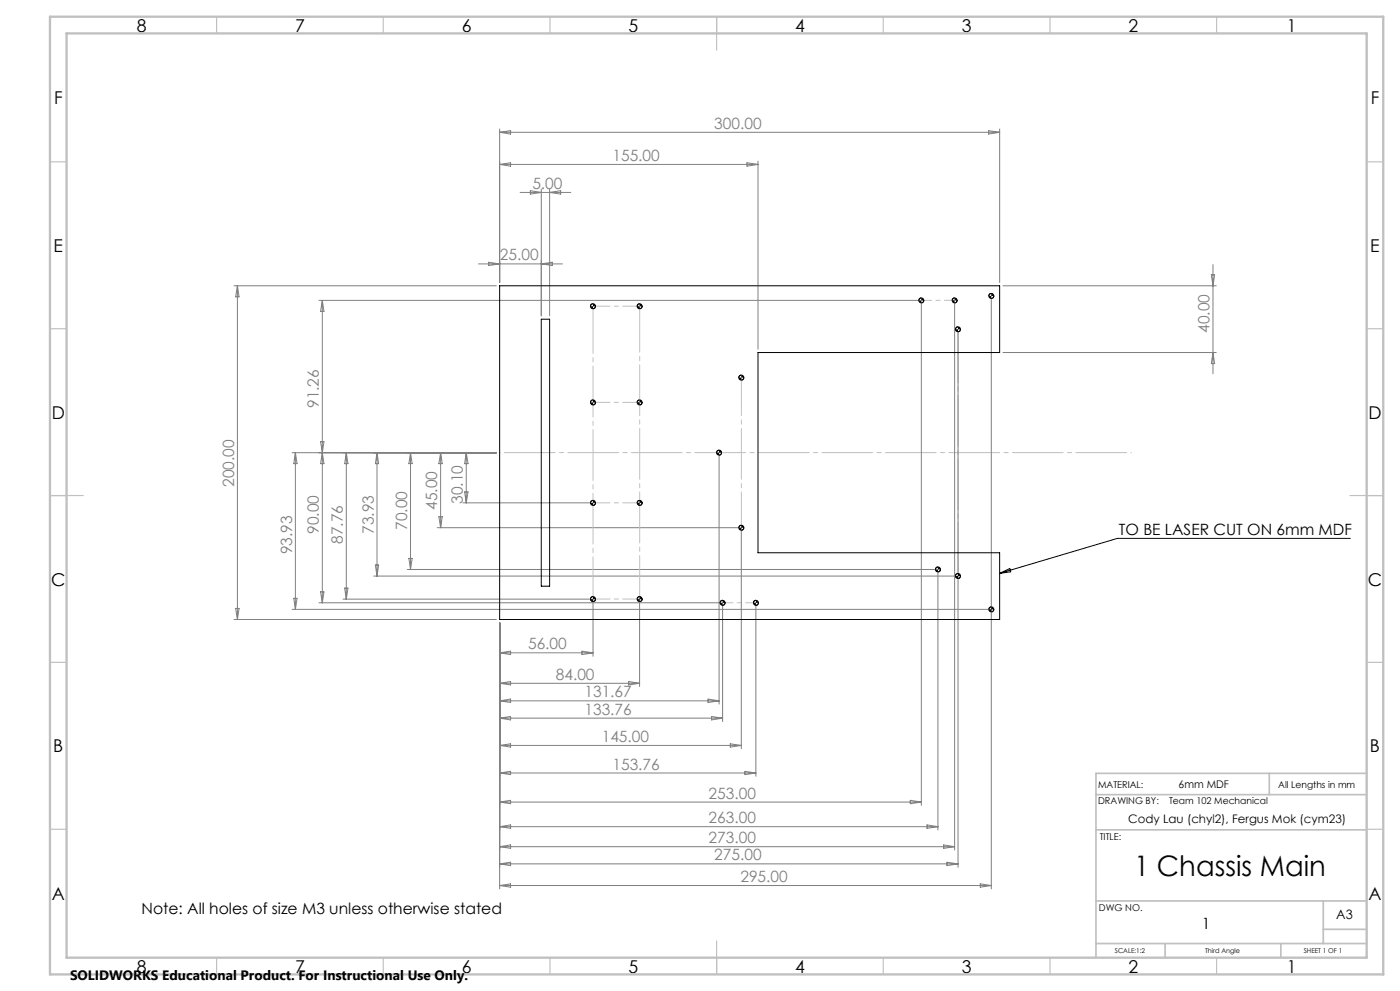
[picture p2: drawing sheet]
<svg xmlns="http://www.w3.org/2000/svg" width="420mm" height="297mm" viewBox="0 0 420 297" stroke-linecap="round" stroke-linejoin="round" font-family="sans-serif">
<g fill="none" stroke="#000" stroke-width=".3">
<path d="M149.9 85.7h150v20h-72.5v60h72.5v20h-150zM162.4 95.7h2.5v80h-2.5zM177.9 91l-.5 .2-.3 .6M178.6 91.8l-.1 .4-.6 .3M191.9 91l-.5 .2-.3 .6M192.7 91.8l-.3 .6-.5 .1M276.4 89.3l-.5 .2-.3 .5M277.1 90l-.1 .5-.6 .3M286.4 89.3l-.5 .2-.3 .5M287.1 90l-.3 .7-.4 .1M287.4 98l-.6 .2-.2 .5M288.1 98.7l-.2 .6-.5 .1"/>
<path d="M297.4 87.9l-.5 .2-.2 .6M298.1 88.7l-.2 .6-.5 .2M177.9 119.9l-.6 .2-.2 .5M191.9 119.9l-.6 .2-.2 .5M222.4 112.4l-.5 .2-.2 .6M223.1 113.2l-.2 .5-.5 .2M178.6 120.6l-.1 .5-.6 .3M192.7 120.6l-.2 .5-.6 .3M215.7 134.9l-.5 .2-.2 .6M216.5 135.7l-.3 .5-.5 .2M177.9 150l-.5 .1-.3 .6M178.6 150.7l-.1 .5-.6 .3"/>
<path d="M191.9 150l-.5 .1-.3 .6M192.7 150.7l-.3 .6-.5 .2M222.4 157.4l-.5 .2-.2 .5M223.1 158.1l-.2 .6-.5 .2M177.9 178.8l-.5 .2-.3 .6M178.6 179.6l-.2 .5-.5 .2M191.9 178.8l-.6 .3-.2 .5M192.7 179.6l-.3 .5-.5 .2M216.8 179.9l-.5 .2-.3 .6M226.8 179.9l-.5 .2-.3 .6M281.4 169.9l-.6 .3-.2 .5M282.2 170.7l-.3 .5-.5 .2"/>
<path d="M287.4 171.9l-.6 .3-.2 .4M288.1 172.6l-.2 .6-.5 .2M299.9 171.8l3-1.4 .3 1zM405.1 161.4h-69.9l-35.3 10.4M217.5 180.7l-.2 .4-.5 .3M227.5 180.7l-.2 .6-.5 .1M297.4 181.9l-.5 .2-.2 .5M298.1 182.6l-.2 .6-.5 .2"/>
<circle cx="177.9" cy="91.8" r=".75"/>
<circle cx="191.9" cy="91.8" r=".76"/>
<circle cx="276.4" cy="90" r=".74"/>
<circle cx="286.4" cy="90" r=".74"/>
<circle cx="287.4" cy="98.7" r=".76"/>
<circle cx="297.4" cy="88.7" r=".74"/>
<circle cx="222.4" cy="113.2" r=".75"/>
<circle cx="177.9" cy="120.6" r=".75"/>
<circle cx="191.9" cy="120.6" r=".76"/>
<circle cx="215.7" cy="135.7" r=".75"/>
<circle cx="177.9" cy="150.7" r=".74"/>
<circle cx="191.9" cy="150.7" r=".75"/>
<circle cx="222.4" cy="158.2" r=".74"/>
<circle cx="177.9" cy="179.5" r=".75"/>
<circle cx="191.9" cy="179.6" r=".76"/>
<circle cx="281.4" cy="170.7" r=".76"/>
<circle cx="287.4" cy="172.6" r=".76"/>
<circle cx="216.8" cy="180.7" r=".74"/>
<circle cx="226.8" cy="180.7" r=".74"/>
<circle cx="297.4" cy="182.6" r=".75"/>
</g>
<g fill="none" stroke="#808080" stroke-width=".3">
<path d="M149.9 38.7v46M149.9 39.6l3.3-.4v1zM149.9 39.6h150M296.6 39.2l3.3 .4-3.3 .6zM299.9 38.7v46M149.9 49.3l3.3-.5v1zM149.9 49.3h77.5M156 57.7h15.2M159.1 57.1l3.3 .6-3.3 .5zM162.4 56.7v37.9M164.9 56.7v37.9M164.9 57.7l3.3-.6v1.1z"/>
<path d="M224.1 48.8l3.3 .5-3.3 .5zM227.4 48.3v56.4M143.5 79.1h25.2M146.6 78.6l3.3 .5-3.3 .5zM162.4 79.1l3.3-.5v1zM363.9 79.3v32.7M70.2 85.7h78.7M71.2 85.7v100M71.2 85.7l.5 3.3h-1zM95.7 90h179.7M96.7 90v90.7M96.7 90l.5 3.3h-1z"/>
<path d="M276.4 91v150.4M286.4 91v163.7M287.4 99.7v160.2M297.4 89.7v176.7M300.9 85.7h64M363.4 82.4h1l-.5 3.3zM300.9 105.7h64M363.9 105.7l.5 3.3h-1zM87.6 135.7h61.3M88.6 135.7l.5 3.3h-1zM88.6 135.7v46.9M96.2 132.4h1l-.5 3.3z"/>
<path d="M96.7 135.7l.5 3.3h-1zM103.9 135.7l.5 3.3h-1zM103.9 135.7v43.9M113.1 135.7l.5 3.3h-1zM113.1 135.7v36.9M123.2 135.7l.4 3.3h-.9zM123.2 135.7v35M132.2 135.7l.5 3.3h-1zM132.2 135.7v22.4M139.9 135.7v15M139.9 135.7l.5 3.3h-1zM215.7 136.7v74.3"/>
<path d="M131.2 158.1h90.2M131.7 154.9h1l-.5 3.2zM138.9 150.7h38M139.4 147.4h1l-.5 3.3zM222.4 159.2v65.2M88.1 179.3h1l-.5 3.3zM96.2 177.4h1l-.5 3.3zM102.9 179.6h74M103.4 176.2h1l-.5 3.4zM112.1 172.6h174.3M112.6 169.3h1l-.5 3.3zM122.2 170.7h158.2"/>
<path d="M122.7 167.4h.9l-.4 3.3zM281.4 171.7v77M70.2 185.7h78.7M70.7 182.3h1l-.5 3.4zM87.6 182.6h208.8M95.7 180.7h120.1M149.9 186.7v79.7M149.9 195.6h28M149.9 195.6l3.3-.4v1zM174.6 195.2l3.3 .4-3.3 .6zM177.9 180.5v16.2M191.9 180.5v25.3"/>
<path d="M216.8 181.7v34.5M226.8 181.7v51M149.9 204.8l3.3-.5v1zM149.9 210l3.3-.5v1zM149.9 215.2l3.3-.5v1.1zM149.9 204.8h42M149.9 215.2h66.9M149.9 210h65.8M188.6 204.3l3.3 .5-3.3 .5zM212.4 209.5l3.3 .5-3.3 .5zM213.5 214.7l3.3 .5-3.3 .6zM149.9 223.4l3.3-.5v1z"/>
<path d="M149.9 231.7l3.3-.5v1zM149.9 223.4h72.5M149.9 231.7h76.9M219.1 222.9l3.3 .5-3.3 .5zM223.5 231.2l3.3 .5-3.3 .5zM273.1 239.9l3.3 .5-3.3 .5zM149.9 240.4l3.3-.5v1zM149.9 247.8l3.3-.6v1zM149.9 253.7l3.3-.5v1zM149.9 258.9l3.3-.5v1zM149.9 240.4h126.5M149.9 247.8h131.5"/>
<path d="M149.9 253.7h136.5M149.9 258.9h137.5M278.1 247.2l3.3 .6-3.3 .4zM283.1 253.2l3.3 .5-3.3 .5zM284.1 258.4l3.3 .5-3.3 .5zM149.9 265.4l3.3-.5v1zM149.9 265.4h147.5M294.1 264.9l3.3 .5-3.3 .5z"/>
</g>
<path d="M276.4 90h10M216.8 180.6h10" fill="none" stroke="#c0c0c0" stroke-width=".3" stroke-dasharray="15.2 1.3 1.3 1.3" stroke-dashoffset="12.1"/>
<path d="M177.9 91.8h14M177.9 120.6h14M177.9 150.7h14M177.9 179.5h14" fill="none" stroke="#c0c0c0" stroke-width=".3" stroke-dasharray="15.2 1.3 1.3 1.3" stroke-dashoffset="10.1"/>
<path d="M177.9 92.5v87.8" fill="none" stroke="#c0c0c0" stroke-width=".3" stroke-dasharray="15.2 1.3 1.3 1.3" stroke-dashoffset="1.8"/>
<path d="M191.9 91.8v88.5" fill="none" stroke="#c0c0c0" stroke-width=".3" stroke-dasharray="15.2 1.3 1.3 1.3" stroke-dashoffset="1.5"/>
<path d="M222.4 113.1v45.8" fill="none" stroke="#c0c0c0" stroke-width=".3" stroke-dasharray="15.2 1.3 1.3 1.3" stroke-dashoffset="3.8"/>
<path d="M287.4 98.7v73.9" fill="none" stroke="#c0c0c0" stroke-width=".3" stroke-dasharray="15.2 1.3 1.3 1.3" stroke-dashoffset="-.8"/>
<path d="M149.9 135.6h189.5" fill="none" stroke="#c0c0c0" stroke-width=".3" stroke-dasharray="15.2 1.3 1.3 1.3" stroke-dashoffset="-1.4"/>
<g fill="none" stroke="#c0c0c0" stroke-width=".35">
<path d="M65 5v5M115 5v5M165 5v5M215 5v10M265 5v5M315 5v5M365 5v5M15 48.5h5M410 48.5h5M15 98.5h5M410 98.5h5M15 148.5h10"/>
<path d="M405 148.5h10M15 198.5h5M410 198.5h5M15 248.5h5M410 248.5h5M65 287v5M115 287v5M165 287v5M215 282v10M265 287v5M315 287v5M365 287v5"/>
</g>
<path d="M328.8 238.2h81.2M380.8 231.8v6.4M410 231.8h-81.2v55.2M328.8 248.7h81.2M328.8 270h81.2M397 270v12.8M397 278.5h13M328.8 282.8h81.2M349.5 282.8v4.2M384.2 282.8v4.2" fill="none" stroke="#c0c0c0" stroke-width=".5"/>
<path d="M15 5h400v287h-400zM20 10h390v277h-390z" fill="none" stroke="#c0c0c0" stroke-width=".7"/>
<path d="M177.1 91.8l.3 .6 .5 .1v-.7zM177.9 91v.8h.7l-.2-.6zM191.1 91.8l.3 .6 .5 .1v-.7zM191.9 91v.8h.8l-.3-.6zM177.1 120.6l.2 .5 .6 .3v-.8zM177.9 119.9v.7h.7l-.1-.5zM191.1 120.6l.2 .5 .6 .3v-.8zM191.9 119.9v.7h.8l-.2-.5zM177.1 179.6l.3 .5 .5 .2v-.7zM177.9 178.8v.8h.7l-.1-.5zM191.1 179.6l.2 .4 .6 .3v-.7zM191.9 178.8v.8h.8l-.2-.5zM177.1 150.7l.3 .6 .5 .2v-.8zM177.9 150v.7h.7l-.2-.6zM191.1 150.7l.2 .5 .6 .3v-.8zM191.9 150v.7h.8l-.3-.6zM216 180.7l.2 .4 .6 .3v-.7zM216.8 179.9v.8h.7l-.3-.6zM226 180.7l.3 .6 .5 .1v-.7zM226.8 179.9v.8h.7l-.2-.6zM286.6 172.6l.3 .6 .5 .2v-.8zM287.4 171.9v.7h.7l-.1-.4zM296.7 182.6l.1 .5 .6 .3v-.8zM297.4 181.9v.7h.7l-.1-.5zM286.6 98.7l.3 .6 .5 .1v-.7zM287.4 98v.7h.7l-.1-.5zM296.7 88.7l.2 .6 .5 .2v-.8zM297.4 87.9v.8h.7l-.2-.6zM285.6 90l.3 .6 .5 .2v-.8zM286.4 89.3v.7h.7l-.2-.5zM275.6 90l.2 .5 .6 .3v-.8zM276.4 89.3v.7h.7l-.2-.5zM215 135.7l.2 .5 .5 .2v-.7zM215.7 134.9v.8h.8l-.3-.6zM221.7 113.2l.1 .5 .6 .2v-.7zM222.4 112.4v.8h.7l-.2-.6zM221.7 158.1l.2 .6 .5 .2v-.8zM222.4 157.4v.7h.7l-.2-.5zM280.6 170.7l.2 .4 .6 .3v-.7zM281.4 169.9v.8h.8l-.2-.5z" fill="#000"/>
<text font-size="8.5" x="340.3" y="262.5">1 Chassis Main</text>
<g font-size="5.3">
<text x="41" y="9.5">8</text>
<text x="88.5" y="9.5">7</text>
<text x="138.5" y="9.5">6</text>
<text x="188.5" y="9.5">5</text>
<text x="238.5" y="9.5">4</text>
<text x="288.5" y="9.5">3</text>
<text x="338.5" y="9.5">2</text>
<text x="386" y="9.5">1</text>
<text x="16.2" y="31.3">F</text>
<text x="411.2" y="31.3">F</text>
<text x="16.1" y="75.5">E</text>
<text x="411.1" y="75.5">E</text>
<text x="15.5" y="125.5">D</text>
<text x="410.5" y="125.5">D</text>
<text x="15.4" y="175.5">C</text>
<text x="410.4" y="175.5">C</text>
<text x="16" y="225.5">B</text>
<text x="411" y="225.5">B</text>
<text x="15.5" y="269.8">A</text>
<text x="410.5" y="269.8">A</text>
<text x="41" y="291.5">8</text>
<text x="88.5" y="291.5">7</text>
<text x="138.5" y="291.5">6</text>
<text x="188.5" y="291.5">5</text>
<text x="238.5" y="291.5">4</text>
<text x="288.5" y="291.5">3</text>
<text x="338.5" y="291.5">2</text>
<text x="386" y="291.5">1</text>
</g>
<g font-size="4.7" fill="#808080">
<text x="214.3" y="38.6">300.00</text>
<text x="183.7" y="48.3">155.00</text>
<text x="159.7" y="56.6">5.00</text>
<text x="150" y="78.1">25.00</text>
<text x="362.9" y="99.8" transform="rotate(-90 362.9 99.8)">40.00</text>
<text x="95.7" y="122.3" transform="rotate(-90 95.7 122.3)">91.26</text>
<text x="70.2" y="146" transform="rotate(-90 70.2 146)">200.00</text>
<text x="131.2" y="152.9" transform="rotate(-90 131.2 152.9)">45.00</text>
<text x="138.9" y="151.1" transform="rotate(-90 138.9 151.1)">30.10</text>
<text x="95.7" y="160" transform="rotate(-90 95.7 160)">90.00</text>
<text x="112.1" y="160" transform="rotate(-90 112.1 160)">73.93</text>
<text x="122.2" y="158.8" transform="rotate(-90 122.2 158.8)">70.00</text>
<text x="87.6" y="166.1" transform="rotate(-90 87.6 166.1)">93.93</text>
<text x="102.9" y="163" transform="rotate(-90 102.9 163)">87.76</text>
<text x="158.4" y="194.6">56.00</text>
<text x="166.7" y="203.7">84.00</text>
<text x="175.3" y="209">131.67</text>
<text x="175.3" y="214.2">133.76</text>
<text x="180.5" y="222.4">145.00</text>
<text x="183.7" y="230.6">153.76</text>
<text x="212.6" y="239.3">253.00</text>
<text x="212.6" y="246.7">263.00</text>
<text x="212.6" y="252.7">273.00</text>
<text x="214.3" y="257.9">275.00</text>
<text x="222.1" y="264.4">295.00</text>
</g>
<g font-size="4.7">
<text x="335.7" y="160.3">TO BE LASER CUT ON 6mm MDF</text>
<text x="42.5" y="273.9">Note: All holes of size M3 unless otherwise stated</text>
<text x="360.5" y="278.4">1</text>
</g>
<text font-size="4.1" x="21" y="293.7">SOLIDWORKS Educational Product. For Instructional Use Only.</text>
<text font-size="3.9" x="400.9" y="275.5">A3</text>
<text font-size="3.5" x="338.5" y="246.5">Cody Lau (chyl2), Fergus Mok (cym23)</text>
<text font-size="3.2" x="353.6" y="236.2">6mm MDF</text>
<g font-size="2.8">
<text x="329.4" y="236.2">MATERIAL:</text>
<text x="383.5" y="236.2">All Lengths in mm</text>
<text x="329.4" y="241">DRAWING BY:</text>
<text x="350.7" y="241">Team 102 Mechanical</text>
<text x="329.9" y="251.7">TITLE:</text>
<text x="329.7" y="272.9">DWG NO.</text>
</g>
<g font-size="2">
<text x="334.5" y="285.6">SCALE:1:2</text>
<text x="361.5" y="285.6">Third Angle</text>
<text x="391.1" y="285.6">SHEET 1 OF 1</text>
</g>
</svg>
